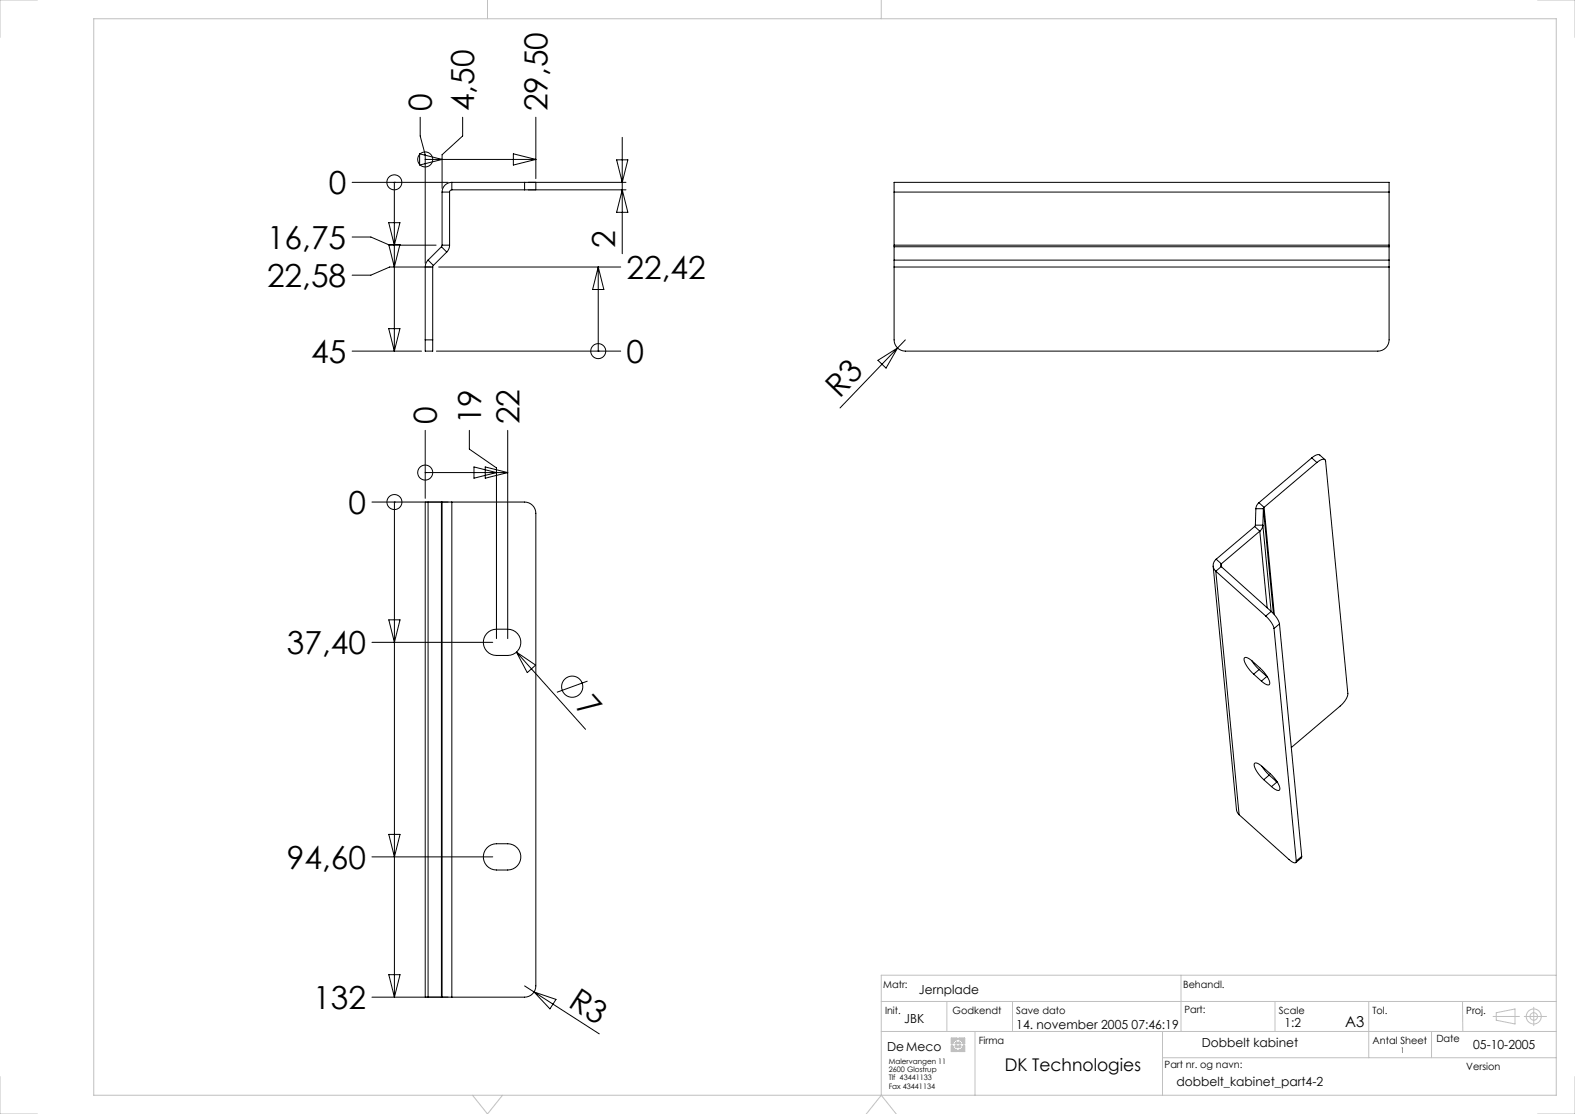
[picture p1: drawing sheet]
<svg xmlns="http://www.w3.org/2000/svg" width="420mm" height="297mm" viewBox="0 0 420 297" stroke-linecap="round" stroke-linejoin="round" font-family="sans-serif">
<g fill="none" stroke="#000" stroke-width=".27">
<path d="M112 31.3v5l1.4 5v28.9M123.4 31.3v5l-5.5 5v8.9M142.9 31.3v16.3M165.9 36.6v31M93.9 48.6h25.6M103.7 59.4h3l-1.5 6zM105.2 48.6h.1M105.2 48.6v45M111.9 41l6 1.5-6 1.5zM113.4 42.5h.1M113.4 42.5h29.5M117.9 51.2v14.2"/>
<path d="M117.9 51.2h2M119.9 51.2v14.2M120.5 50.6l-.4 .2-.2 .4M120.5 48.6a2.6 2.6 0 0 0-2.6 2.6M120.5 48.6h19.4M120.5 50.6h19.4M120.5 48.6v2M136.9 41l6 1.5-6 1.5zM139.9 48.6h3v2h-3M139.9 48.6v2M140.9 48.6h26M140.9 50.6h26"/>
<path d="M164.4 42.6h3l-1.5 6zM165.9 50.6l1.5 6h-3zM238.4 51.2v-2.6h132v2.6M238.4 51.2h132M238.4 51.2v14.2M370.4 51.2v14.2M93.9 63.2h5l5 2.2h12.4M103.7 65.2h3l-1.5 6zM114.2 69.4l-.6 .8-.2 1v19.4M114.2 69.4l1.4 1.4M115.4 71.2h-11.5l-5 2.2h-5M115.4 71.2v19.4"/>
<path d="M115.6 70.8l-.2 .4M117 71.2h48.5M117.7 65.8l1.4 1.4M117.7 65.8l-3.5 3.6M117.9 65.4l-.2 .4M117.9 65.4h2M119.1 67.2l-3.5 3.6M119.9 65.4l-.2 1-.6 .8M159.5 71.2v22.4M159.5 71.2l1.5 6h-3zM238.4 71.2v19.4a3 3 0 0 0 3 3h126a3 3 0 0 0 3-3v-19.4M238.4 69.4v1.8"/>
<path d="M238.4 65.4v.4M238.4 71.2h132M238.4 65.4h132M238.4 65.8v3.6M238.4 69.4h132M238.4 65.8h132M370.4 69.4v1.8M370.4 65.4v.4M370.4 65.8v3.6M93.9 93.6h18.5M103.7 87.6h3l-1.5 6zM113.4 90.6v3h2v-3"/>
<path d="M113.4 90.6h2M116.4 93.6h49.1M159.5 93.6h.1M234.1 96.1l5.2-3.3-3 5.3zM241.4 90.6l-17.4 18.2M113.4 114.7v18.2M125.2 114.7v5l7.2 5v45.6M135.4 114.7v55.6M99.2 133.9h20.3M105.2 133.9h.1M105.2 133.9v132M113.4 126h.1"/>
<path d="M113.4 133.9h.8v132h-.8zM113.4 126h22M117.9 133.9h2.6M117.9 133.9h-.2v132h.2M117.9 133.9v132M120.5 133.9h19.4a3 3 0 0 1 3 3v126a3 3 0 0 1-3 3h-19.4M120.5 133.9v132M126.4 124.5l6 1.5-6 1.5zM129.4 124.5l6 1.5-6 1.5zM334.9 135.6h2M334.9 135.6l-.1 4.4M335.7 134l-.6 .8-.2 .8"/>
<path d="M335.7 134l1.4 1.3M336.9 135.6l-.1 4.4M336.9 135.6l2.7 28M337.1 135.3l-.2 .3M337.1 135.3l2.7 28.6M349.8 122.1l.8-.6 1.1-.3 1.6 1.4M349.8 122.1l-14.1 11.9M349.8 122.1l1.4 1.2M351.2 123.3l1.2-.8a.68 .68 0 0 1 1.1 .4l5.9 62a5.2 5.2 0 0 1-2 3.3l-13.1 11.1M351.2 123.3l-14.1 12M323.5 150.9l6.2 65 .2 .6 .5 .7M324.2 152.3l6.2 64.9"/>
<path d="M324.2 152.3l13.3 11.9M324.3 149.1a2.07 2.07 0 0 0-.1 3.2M324.3 149.1l1.4 1.2M325.7 151.1l-1.5 1.2M325.7 151.1l13.3 11.9M325.7 150.3l-.2 .4 .2 .4M325.7 150.3l.1 .9M334.6 140.4l1.4 1.2M334.6 140.4l-10.3 8.7M334.8 140l-.2 .4M334.8 140h2M336 141.6l-10.3 8.7"/>
<path d="M336 141.6l1.9 20.4M336.8 140l-.3 .9-.5 .7M336.8 140l2.2 23M99.2 171.3h32.2M103.7 165.3h3l-1.5 6zM129.8 168.9a3.5 3.5 0 0 1 2.6-1.1 6.6 6.6 0 0 1 5 .6 3.5 3.5 0 0 1 1.3 3.9 3.5 3.5 0 0 1-3.3 2.5 6.6 6.6 0 0 1-5.1-.7 3.5 3.5 0 0 1-.5-5.2zM137.7 173.9l18.4 20.5M137.7 173.9l5.1 3.4-2.2 2zM333.8 176.1l2 2.4M334.3 179.7a7.4 7.4 0 0 1-2.6-4l.1-.3a1.83 1.83 0 0 1 2.2 .9l2 1.8a7.4 7.4 0 0 1 2.6 4.1l-.1 .2a1.83 1.83 0 0 1-2.1-.8M334.3 179.7l2.1 1.9M335.8 178.5l-1.5 1.2"/>
<path d="M335.8 178.5l2 1.9M337.5 164.2a6.9 6.9 0 0 1 2.2 3.4M339 163a6.9 6.9 0 0 1 2.2 3.3M339 163l-1.5 1.2M339.7 167.6l6 61.9M341.2 166.3l-1.5 1.3M341.2 166.3l5.9 62M156.7 181.6l-8.2 3M337.8 180.4l-1.4 1.2M337.8 180.4l.2 .1M330.4 217.2l13.8 12.3 1.2 .5 .3-.5M336.5 204.3l2 2.3"/>
<path d="M337 207.9a7.4 7.4 0 0 1-2.6-4.1l.1-.2a1.82 1.82 0 0 1 2.2 .8l2 1.9a7.4 7.4 0 0 1 2.6 4l-.1 .3a1.83 1.83 0 0 1-2.1-.9M337 207.9l2.1 1.8M338.5 206.6l-1.5 1.3M338.5 206.6l2 1.9M340.3 208.1l-.1 .1M340.5 208.5l-1.4 1.2M340.5 208.5l.2 .2M99.2 228.5h32.2M103.7 222.5h3l-1.5 6zM129.8 226.1a3.5 3.5 0 0 1 2.6-1.1 6.6 6.6 0 0 1 5 .6 3.5 3.5 0 0 1 1.3 3.9 3.5 3.5 0 0 1-3.3 2.5 6.6 6.6 0 0 1-5.1-.7 3.5 3.5 0 0 1-.5-5.2zM347.1 228.3l-.1 .4-1.4 1.3M347.1 228.3l-1.4 1.2"/>
<path d="M103.7 259.9h3l-1.5 6zM99.2 265.9h20.3M117.9 265.9h2.6M139.9 262.9l19.9 12.7M142.4 264.5l5.9 1.9-1.7 2.6z"/>
<circle cx="105.2" cy="48.6" r="2"/>
<circle cx="113.4" cy="42.5" r="2"/>
<circle cx="159.5" cy="93.6" r="2"/>
<circle cx="105.2" cy="133.9" r="2"/>
<circle cx="113.4" cy="126" r="2"/>
<circle cx="152.6" cy="183.1" r="2.82"/>
</g>
<g fill="none" stroke="#c0c0c0" stroke-width=".27">
<path d="M10 0h-10v10M25 5h390v287h-390zM130 0v5M235 0v5M410 0h10v10M235 267h180M235 275h180M252.5 267v8M253.7 276.8h1.5v.4l-.7 .3-.4 .8h-.4zM253.7 278.8h.4l.4 .8 .7 .3v.5h-1.5zM253.7 276.8h1.4v.4l-.7 .4-.4 .7h-.3zM253.8 277.3l1.1-.1-1.1 .2"/>
<path d="M253.8 276.9l1.3 .2h-1.3l1.3-.2zM254 278.9v1.4M254 278.9l.2 1.4M254 278.9l-.2 1.4v-1.4l.2 1.4M254 278.9l.5 .8 .6 .3M254 278.9h-.3v1.4M254.1 277.9l-.3 .3M254.1 277.9l-.4 .3h.3h-.2M254.1 277.9l-.3 .1M254.2 279.3l.1 1M254.2 279.3l.3 1M254.2 279.3v1"/>
<path d="M254.2 279.4l.3 .9M254.2 279.4l.5 .9M254.2 279.4l.1 .9M254.3 279.5l.4 .8M254.3 279.5l.5 .8M254.3 279.5l.2 .8M254.3 277.6l-.5 .4M254.3 277.6l-.5 .6M254.3 277.6l-.5 .3M254.4 279.6l.4 .7M254.4 279.6l.5 .7M254.4 279.6l.3 .7"/>
<path d="M254.4 277.5l-.6 .4M254.4 277.5l-.6 .5M254.4 277.5l-.7 .3M254.5 279.7l.4 .6M254.5 279.7l.6 .6M254.5 279.7l.3 .6M254.6 277.4l-.9 .4M254.6 277.4l-.8 .5M254.6 277.4l-.9 .2M254.7 278.8h.5v.6zM254.7 277.3l-1 .3M254.7 277.3l-1 .5"/>
<path d="M254.7 277.3l-.9 .1M254.7 278.9h.4v.4zM254.7 277.3h-.9M254.8 279.9l.3 .4M254.8 279.9l.3 .4v-.3M254.8 279.9l.1 .4M254.9 278l.3-.2v.5h-.5zM254.9 278.1h.2M254.9 278l.2-.2v.5h-.4zM254.9 278.9l.1 .3M254.9 278.9l.2 .3M254.9 278.9v.2l-.1-.2 .2 .3"/>
<path d="M255 278.9l.1 .3M255 278.9v.3M255.1 278l-.2 .1M255.1 278l-.3 .2M255.1 278h-.2l.2-.1-.2 .2M255.1 278.1l-.3 .1M255.1 280v.3M255.1 277.2l-1.3 .1M255.7 277.8l.6 .5h-.6zM255.7 276.8h1.6v1.5h-.5l-.4-.8-.7-.3zM255.7 278.8h.6l-.6 .6zM255.8 277.8l.4 .5h-.4z"/>
<path d="M255.8 277.2l.6 .3 .5 .8M255.8 278.9h.4l-.4 .4zM255.8 280l.6-.3 .5-.8h.3v1.4M255.8 277.2v-.4h1.4v1.5h-.3M255.8 280v.3M255.8 279h.3M255.8 277.1v-.3l.3 .4M255.9 277.9v.3M255.9 277.9l.1 .3M255.9 276.9l.2 .3M255.9 276.9l-.1 .2M255.9 276.9l.5 .5"/>
<path d="M255.9 278l.1 .2M255.9 278v.2M255.9 278l.2 .2-.1-.2v.2M256 276.9l.4 .5M256 276.9l.1 .3M256 276.9l.5 .6M256.1 279l-.3 .1M256.1 279l-.3 .2 .2-.1h-.2M256.1 279h-.3M256.1 276.9l.4 .6M256.1 276.9l.3 .5M256.1 276.9l.5 .8"/>
<path d="M256.3 276.9l.3 .8M256.3 276.9l.2 .6M256.3 276.9l.4 .9M256.5 276.9l.2 .9M256.5 276.9l.1 .8M256.5 276.9l.3 .9-.1-.9M256.6 276.9l.3 1.4M256.6 276.9l.1 .9M256.7 276.9l.1 1.1-.2-1.1M256.7 276.9l.2 1.3M256.8 278.8h.5v1.6h-1.6v-.5l.7-.3zM256.9 276.9v1.3"/>
<path d="M256.9 276.9v1.4M256.9 276.9l.3 1.3-.1-1.3-.2 1.3M257.2 279.7l-1.1 .2 1.1-.1M257.2 279.7l-1 .2M257.2 279.7l-.9 .1M257.2 279l-.4 .2M257.2 279l-.3-.1h.3l-.4 .3M257.2 279l-.6 .5M257.2 279.8l-1.4 .2M257.2 279.8l-1 .1M257.2 279.2l-.7 .4M257.2 279.2l-.6 .3"/>
<path d="M257.2 279.2l-.8 .5M257.2 279.1l-.6 .4M257.2 279.1l-.4 .1M257.2 279.1l-.7 .5M257.2 279.4l-.8 .3M257.2 279.4l-.7 .2M257.2 279.6l-.9 .2M257.2 279.4l-.9 .4M257.2 279.6l-.8 .1M257.2 279.6l-1 .3M260 275v17M270 267v8"/>
<path d="M310 275v17M314.9 260v15M340 267v8M365 267v15M381.7 275v7M390 267l.1 8M398.2 271h7M399 270l5-1v4l-5-1zM406.5 271h5.9M409 268.5v4.9M415 260h-180v32M0 287v10h10"/>
<path d="M126 292l4 5 4-5M235 292l-4 5M235 292l4 5M254.3 280.3l-.2-1.1 .1 1.1M255.8 280h1.4l-1.4 .3 1.4-.1zM310 282h105M420 287v10h-10"/>
<circle cx="409" cy="271" r="2"/>
<circle cx="409" cy="271" r="1"/>
</g>
<g font-size="8.5">
<text x="115.2" y="29.7" transform="rotate(-90 115.2 29.7)">0</text>
<text x="126.5" y="29.7" transform="rotate(-90 126.5 29.7)">4,50</text>
<text x="146" y="29.7" transform="rotate(-90 146 29.7)">29,50</text>
<text x="87.7" y="51.7">0</text>
<text x="71.2" y="66.3">16,75</text>
<text x="164" y="66.1" transform="rotate(-90 164 66.1)">2</text>
<text x="71.2" y="76.5">22,58</text>
<text x="167.1" y="74.3">22,42</text>
<text x="83" y="96.7">45</text>
<text x="167.1" y="96.7">0</text>
<text x="223.8" y="106.4" transform="rotate(-46 223.8 106.4)">R3</text>
<text x="116.5" y="113.2" transform="rotate(-90 116.5 113.2)">0</text>
<text x="128.3" y="113.2" transform="rotate(-90 128.3 113.2)">19</text>
<text x="138.5" y="113.2" transform="rotate(-90 138.5 113.2)">22</text>
<text x="92.9" y="137">0</text>
<text x="76.5" y="174.4">37,40</text>
<text x="153.3" y="188.6" transform="rotate(48 153.3 188.6)">7</text>
<text x="76.5" y="231.6">94,60</text>
<text x="83.5" y="269">132</text>
<text x="151.2" y="268.1" transform="rotate(33 151.2 268.1)">R3</text>
</g>
<text font-size="4.7" x="267.9" y="285.5">DK Technologies</text>
<text font-size="4" x="358.7" y="273.7">A3</text>
<g font-size="3.3">
<text x="245" y="264.9">Jernplade</text>
<text x="241.2" y="272.7">JBK</text>
<text x="271" y="274.3">14. november 2005 07:46:19</text>
<text x="342.6" y="273.9">1:2</text>
<text x="236.5" y="280.2">De Meco</text>
<text x="320.5" y="279.2">Dobbelt kabinet</text>
<text x="392.9" y="279.7">05-10-2005</text>
<text x="313.7" y="289.5">dobbelt_kabinet_part4-2</text>
</g>
<g font-size="2.7">
<text x="235.5" y="263.4">Matr:</text>
<text x="315.5" y="263.4">Behandl.</text>
<text x="236" y="270.4">Init.</text>
<text x="254" y="270.4">Godkendt</text>
<text x="271" y="270.4">Save dato</text>
<text x="315.8" y="270.1">Part:</text>
<text x="341" y="270.4">Scale</text>
<text x="366" y="270.4">Tol.</text>
<text x="391" y="270.4">Proj.</text>
<text x="261" y="278.4">Firma</text>
<text x="366" y="278.4">Antal Sheet</text>
<text x="383" y="277.9">Date</text>
<text x="310.5" y="284.7">Part nr. og navn:</text>
<text x="391" y="285.4">Version</text>
</g>
<g font-size="2">
<text x="373.6" y="280.8">1</text>
<text x="237" y="283.6">Malervangen 11</text>
<text x="237" y="285.8">2600 Glostrup</text>
<text x="237" y="288.1">Tlf 43441133</text>
<text x="237" y="290.3">Fax 43441134</text>
</g>
</svg>
